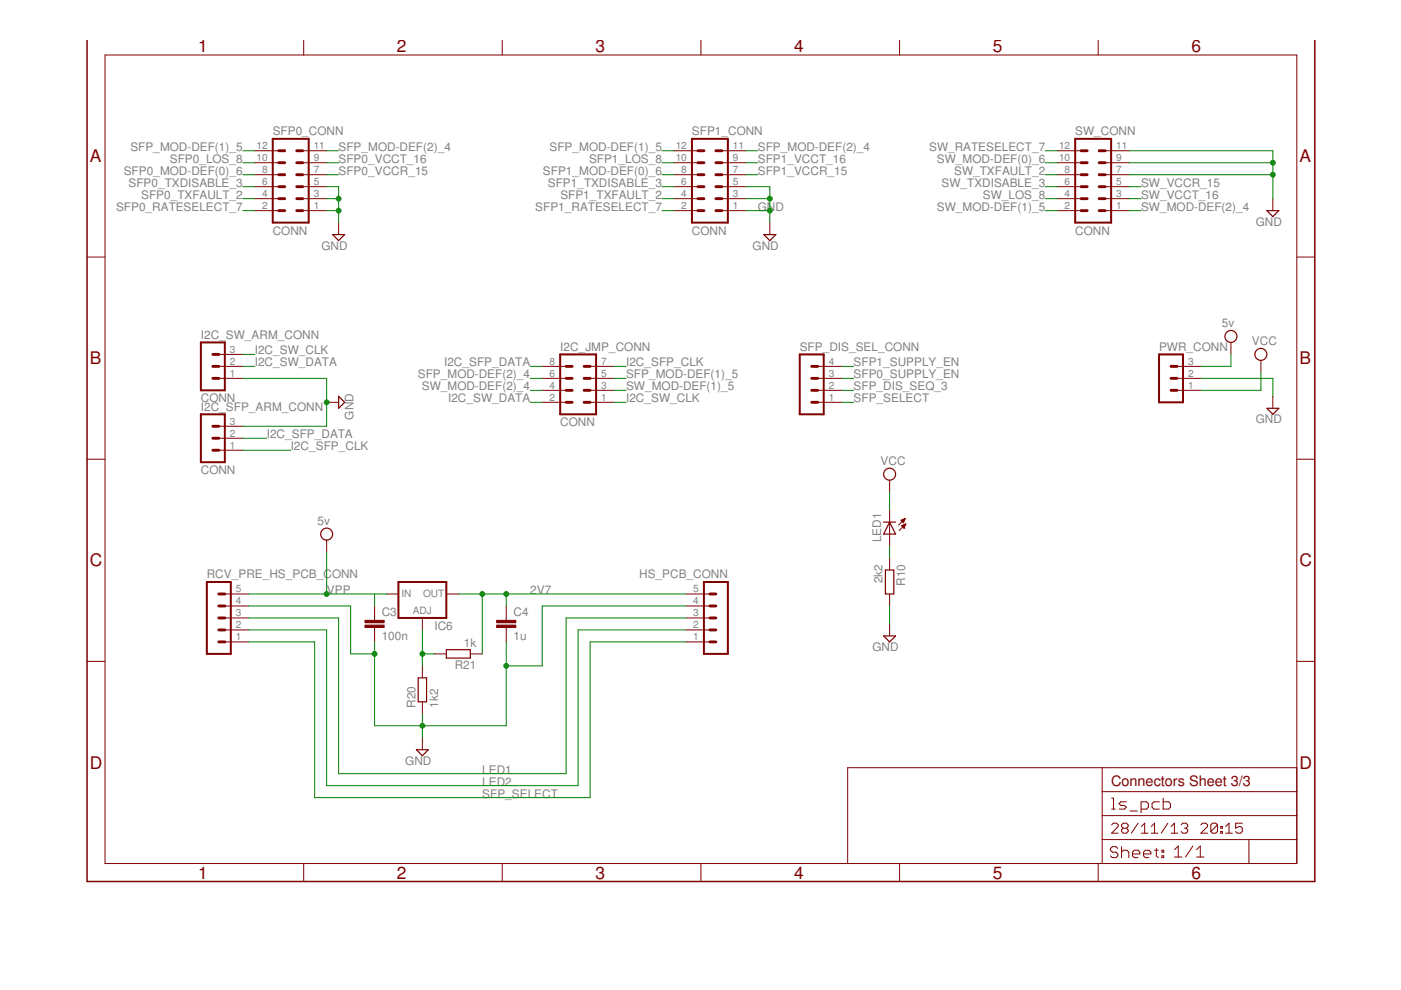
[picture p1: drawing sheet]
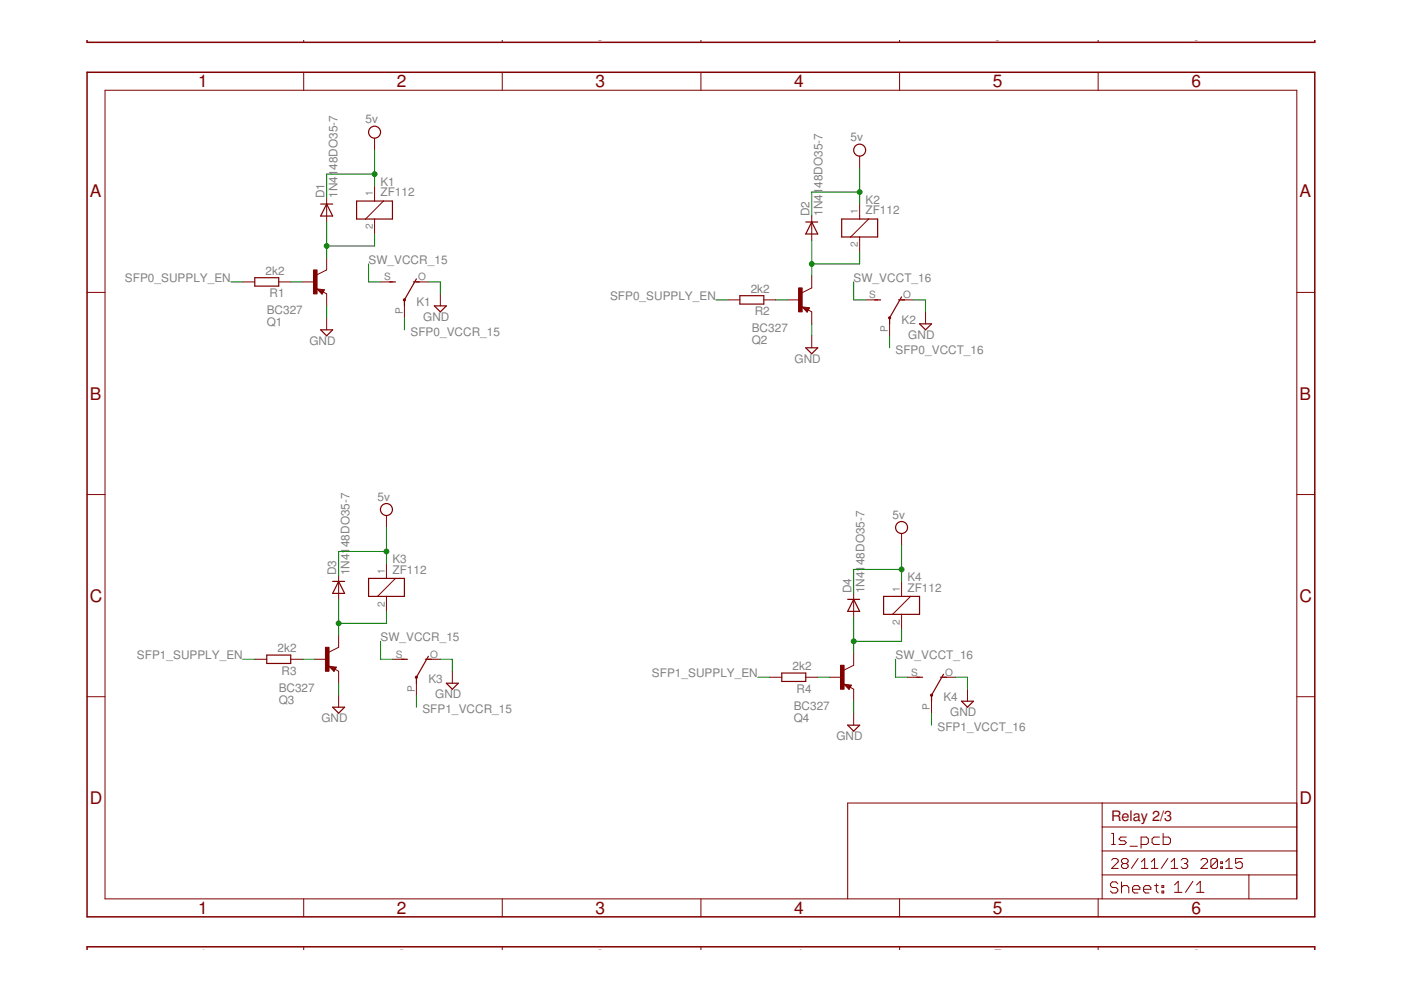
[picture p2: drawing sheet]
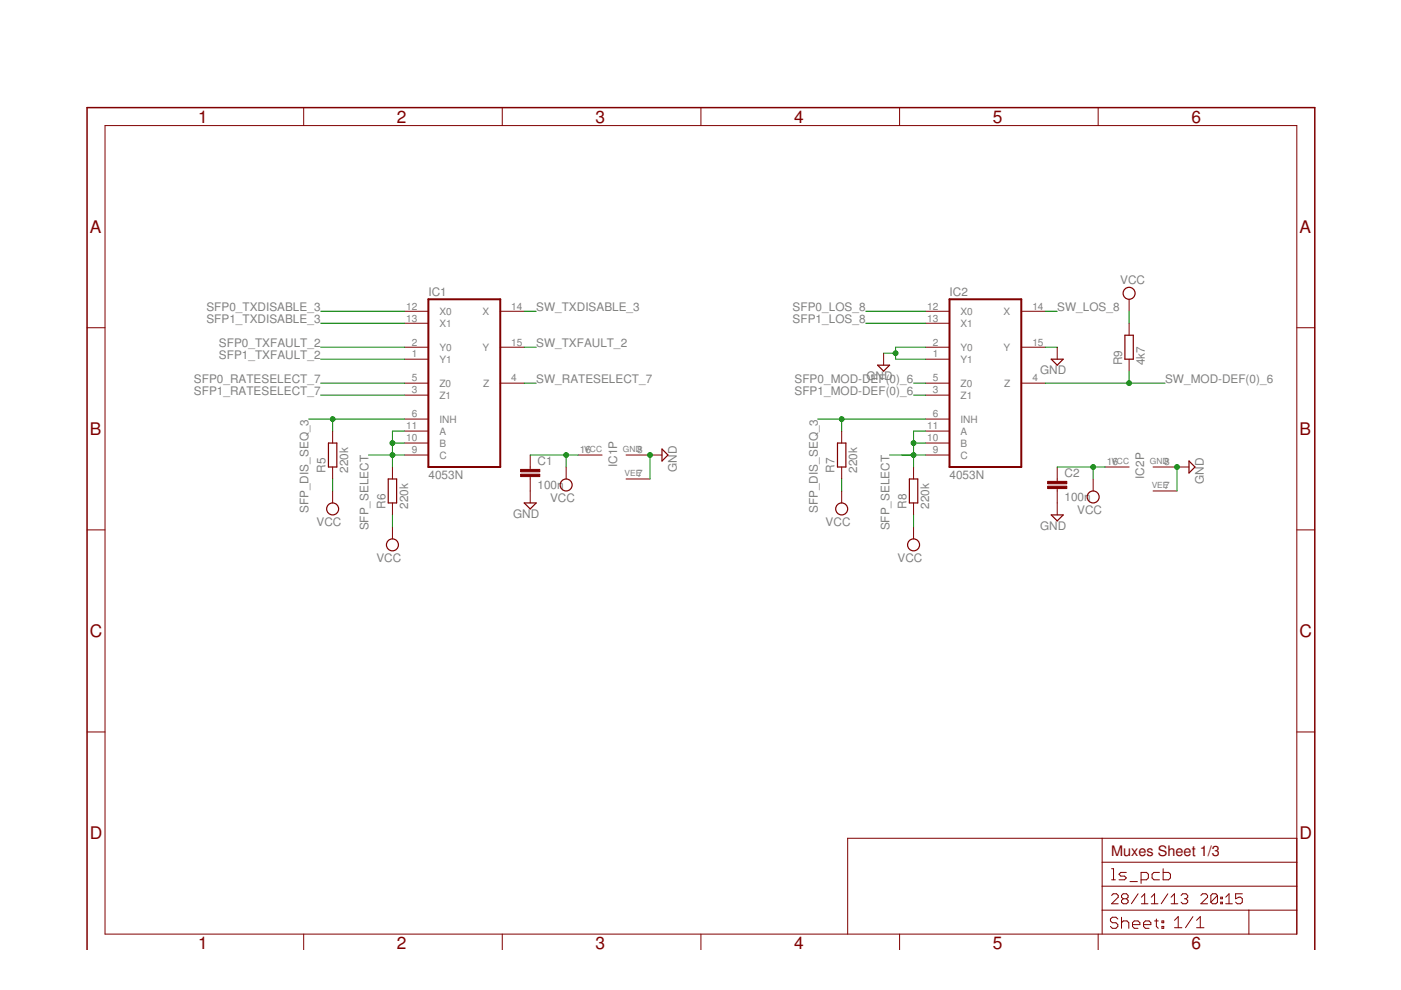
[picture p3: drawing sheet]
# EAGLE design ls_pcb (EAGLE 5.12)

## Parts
C1  100n  C-EUC0805  [C0805]
C2  100n  C-EUC0805  [C0805]
C3  100n  C-EUC0805  [C0805]
C4  1u  C-EUC0805  [C0805]
D1  1N4148DO35-7  [DO35-7]
D2  1N4148DO35-7  [DO35-7]
D3  1N4148DO35-7  [DO35-7]
D4  1N4148DO35-7  [DO35-7]
HS_PCB_CONN  MA05-1  [MA05-1]
I2C_JMP_CONN  CONN  MA04-2  [MA04-2]
I2C_SFP_ARM_CONN  CONN  MA03-1  [MA03-1]
I2C_SW_ARM_CONN  CONN  MA03-1  [MA03-1]
IC1  4053N  [DIL16]
IC2  4053N  [DIL16]
IC6  LM138-TL  [TO220L1]
K1  ZF112  [ZF112]
K2  ZF112  [ZF112]
K3  ZF112  [ZF112]
K4  ZF112  [ZF112]
LED1  LEDSML0805  [SML0805]
PWR_CONN  MA03-1  [MA03-1]
Q1  BC327  [TO92-EBC]
Q2  BC327  [TO92-EBC]
Q3  BC327  [TO92-EBC]
Q4  BC327  [TO92-EBC]
R1  2k2  R-EU_M0805  [M0805]
R2  2k2  R-EU_M0805  [M0805]
R3  2k2  R-EU_M0805  [M0805]
R4  2k2  R-EU_M0805  [M0805]
R5  220k  R-EU_M0805  [M0805]
R6  220k  R-EU_M0805  [M0805]
R7  220k  R-EU_M0805  [M0805]
R8  220k  R-EU_M0805  [M0805]
R9  4k7  R-EU_M0805  [M0805]
R10  2k2  R-EU_M0805  [M0805]
R20  1k2  R-EU_M0805  [M0805]
R21  1k  R-EU_M0805  [M0805]
RCV_PRE_HS_PCB_CONN  MA05-1  [MA05-1]
SFP0_CONN  CONN  MA06-2  [MA06-2]
SFP1_CONN  CONN  MA06-2  [MA06-2]
SFP_DIS_SEL_CONN  MA04-1  [MA04-1]
SW_CONN  CONN  MA06-2  [MA06-2]

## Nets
2V7: C4.1 HS_PCB_CONN.5 IC6.2(OUT) R21.1
GND: C1.2 C2.2 C3.2 C4.2 HS_PCB_CONN.4 I2C_SFP_ARM_CONN.3 I2C_SW_ARM_CONN.1 IC1.7(VEE) IC1.8(GND) IC2.1(Y1) IC2.2(Y0) IC2.7(VEE) IC2.8(GND) IC2.15(Y) K1.O(2:O) K2.O(2:O) K3.O(2:O) K4.O(2:O) PWR_CONN.2 Q1.E Q2.E Q3.E Q4.E R10.2 R20.1 RCV_PRE_HS_PCB_CONN.4 SFP0_CONN.1 SFP0_CONN.3 SFP0_CONN.5 SFP1_CONN.1 SFP1_CONN.3 SFP1_CONN.5 SW_CONN.7 SW_CONN.9 SW_CONN.11
I2C_SFP_CLK: I2C_JMP_CONN.7 I2C_SFP_ARM_CONN.1
I2C_SFP_DATA: I2C_JMP_CONN.8 I2C_SFP_ARM_CONN.2
I2C_SW_CLK: I2C_JMP_CONN.1 I2C_SW_ARM_CONN.3
I2C_SW_DATA: I2C_JMP_CONN.2 I2C_SW_ARM_CONN.2
LED1: HS_PCB_CONN.3 RCV_PRE_HS_PCB_CONN.3
LED2: HS_PCB_CONN.2 RCV_PRE_HS_PCB_CONN.2
N$1: Q1.B R1.1
N$2: D1.A K1.2 Q1.C
N$3: IC6.1(ADJ) R20.2 R21.2
N$4: Q2.B R2.1
N$5: D2.A K2.2 Q2.C
N$6: Q3.B R3.1
N$7: D3.A K3.2 Q3.C
N$8: Q4.B R4.1
N$9: D4.A K4.2 Q4.C
N$10: LED1.A R10.1
SFP0_LOS_8: IC2.12(X0) SFP0_CONN.10
SFP0_MOD-DEF(0)_6: IC2.5(Z0) SFP0_CONN.8
SFP0_RATESELECT_7: IC1.5(Z0) SFP0_CONN.2
SFP0_SUPPLY_EN: R1.2 R2.2 SFP_DIS_SEL_CONN.3
SFP0_TXDISABLE_3: IC1.12(X0) SFP0_CONN.6
SFP0_TXFAULT_2: IC1.2(Y0) SFP0_CONN.4
SFP0_VCCR_15: K1.P(2:P) SFP0_CONN.7
SFP0_VCCT_16: K2.P(2:P) SFP0_CONN.9
SFP1_LOS_8: IC2.13(X1) SFP1_CONN.10
SFP1_MOD-DEF(0)_6: IC2.3(Z1) SFP1_CONN.8
SFP1_RATESELECT_7: IC1.3(Z1) SFP1_CONN.2
SFP1_SUPPLY_EN: R3.2 R4.2 SFP_DIS_SEL_CONN.4
SFP1_TXDISABLE_3: IC1.13(X1) SFP1_CONN.6
SFP1_TXFAULT_2: IC1.1(Y1) SFP1_CONN.4
SFP1_VCCR_15: K3.P(2:P) SFP1_CONN.7
SFP1_VCCT_16: K4.P(2:P) SFP1_CONN.9
SFP_DIS_SEQ_3: IC1.6(INH) IC2.6(INH) R5.2 R7.2 SFP_DIS_SEL_CONN.2
SFP_MOD-DEF(1)_5: I2C_JMP_CONN.5 SFP0_CONN.12 SFP1_CONN.12
SFP_MOD-DEF(2)_4: I2C_JMP_CONN.6 SFP0_CONN.11 SFP1_CONN.11
SFP_SELECT: HS_PCB_CONN.1 IC1.9(C) IC1.10(B) IC1.11(A) IC2.9(C) IC2.10(B) IC2.11(A) R6.2 R8.2 RCV_PRE_HS_PCB_CONN.1 SFP_DIS_SEL_CONN.1
SW_LOS_8: IC2.14(X) SW_CONN.4
SW_MOD-DEF(0)_6: IC2.4(Z) R9.1 SW_CONN.10
SW_MOD-DEF(1)_5: I2C_JMP_CONN.3 SW_CONN.2
SW_MOD-DEF(2)_4: I2C_JMP_CONN.4 SW_CONN.1
SW_RATESELECT_7: IC1.4(Z) SW_CONN.12
SW_TXDISABLE_3: IC1.14(X) SW_CONN.6
SW_TXFAULT_2: IC1.15(Y) SW_CONN.8
SW_VCCR_15: K1.S(2:S) K3.S(2:S) SW_CONN.5
SW_VCCT_16: K2.S(2:S) K4.S(2:S) SW_CONN.3
VCC: C1.1 C2.1 IC1.16(VCC) IC2.16(VCC) LED1.C PWR_CONN.1 R5.1 R6.1 R7.1 R8.1 R9.2
VPP: C3.1 D1.C D2.C D3.C D4.C IC6.3(IN) K1.1 K2.1 K3.1 K4.1 PWR_CONN.3 RCV_PRE_HS_PCB_CONN.5 ; supply symbol labelled 5v

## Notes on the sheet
- Muxes Sheet 1/3
- Relay 2/3
- Connectors Sheet 3/3
